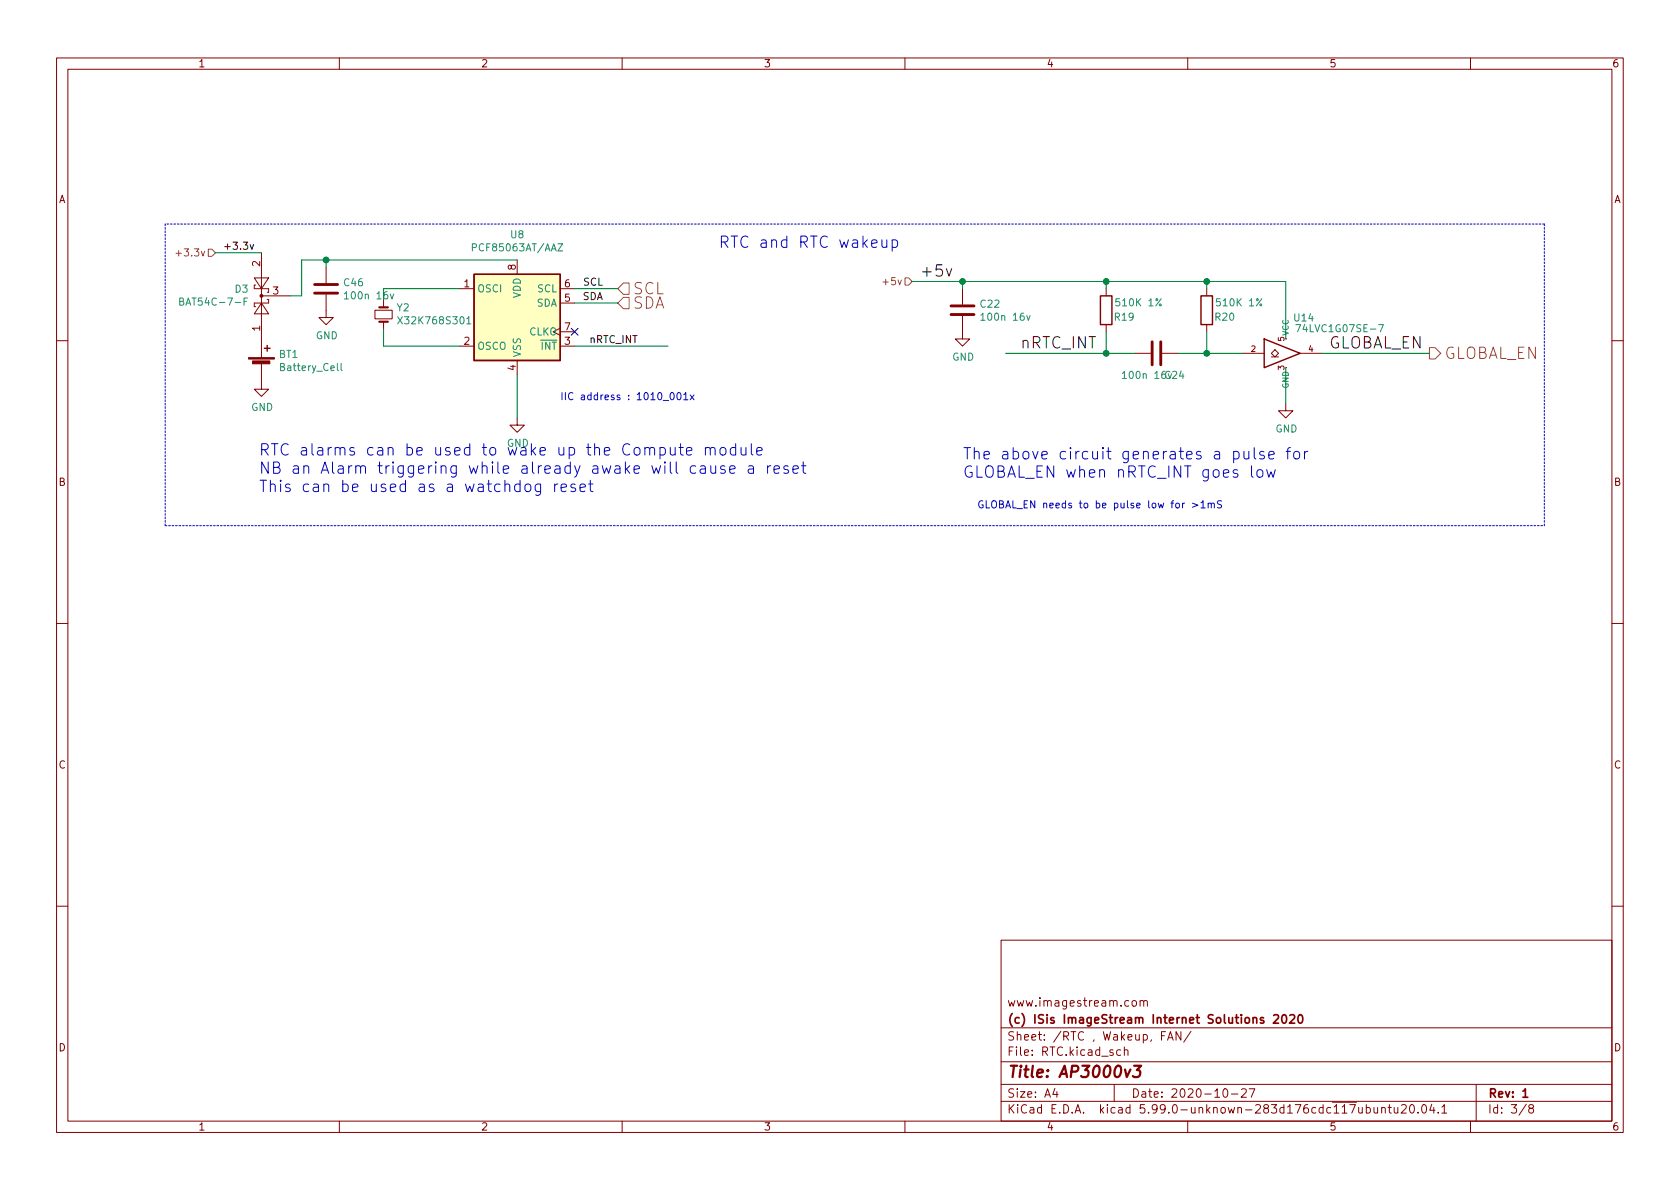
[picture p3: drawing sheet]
(kicad_sch (version 20210126) (generator eeschema)

 (paper "A4")

 (title_block
  (title "AP3000v3")
  (date "2020-10-27")
  (rev "1")
  (company "(c) ISis ImageStream Internet Solutions 2020")
  (comment 1 "www.imagestream.com"))

 (lib_symbols
  (symbol "AP3000:74LVC1G07_copy" (in_bom yes) (on_board yes)
   (property "Reference" "U" (id 0) (at -2.54 3.81 0) (effects (font (size 1.27 1.27))))
   (property "Value" "74LVC1G07_copy" (id 1) (at 0 -3.81 0) (effects (font (size 1.27 1.27))))
   (property "Footprint" "Package_TO_SOT_SMD:SOT-353_SC-70-5" (id 2) (at 0 0 0) (effects (font (size 1.27 1.27)) hide))
   (property "Datasheet" "http://www.ti.com/lit/sg/scyt129e/scyt129e.pdf" (id 3) (at 0 0 0) (effects (font (size 1.27 1.27)) hide))
   (symbol "74LVC1G07_copy_0_1"
    (polyline (pts (xy -2.54 -0.635) (xy -1.27 -0.635)) (stroke (width 0)) (fill (type none)))
    (polyline (pts (xy -3.81 2.54) (xy -3.81 -2.54) (xy 2.54 0) (xy -3.81 2.54)) (stroke (width 0.254)) (fill (type none)))
    (polyline (pts (xy -1.905 0.635) (xy -2.54 0) (xy -1.905 -0.635) (xy -1.27 0) (xy -1.905 0.635)) (stroke (width 0)) (fill (type none))))
   (symbol "74LVC1G07_copy_1_1"
    (pin input line (at -7.62 0 0) (length 3.81) (name "~" (effects (font (size 1.016 1.016)))) (number "2" (effects (font (size 1.016 1.016)))))
    (pin power_in line (at 0 -2.54 270) (length 0) (name "GND" (effects (font (size 1.016 1.016)))) (number "3" (effects (font (size 1.016 1.016)))))
    (pin open_collector line (at 6.35 0 180) (length 3.81) (name "~" (effects (font (size 1.016 1.016)))) (number "4" (effects (font (size 1.016 1.016)))))
    (pin power_in line (at 0 2.54 90) (length 0) (name "VCC" (effects (font (size 1.016 1.016)))) (number "5" (effects (font (size 1.016 1.016)))))))
  (symbol "Device:Battery_Cell" (pin_numbers hide) (pin_names (offset 0) hide) (in_bom yes) (on_board yes)
   (property "Reference" "BT" (id 0) (at 2.54 2.54 0) (effects (font (size 1.27 1.27)) (justify left)))
   (property "Value" "Battery_Cell" (id 1) (at 2.54 0 0) (effects (font (size 1.27 1.27)) (justify left)))
   (property "Footprint" "" (id 2) (at 0 1.524 90) (effects (font (size 1.27 1.27)) hide))
   (property "Datasheet" "~" (id 3) (at 0 1.524 90) (effects (font (size 1.27 1.27)) hide))
   (symbol "Battery_Cell_0_1"
    (rectangle (start -2.286 1.778) (end 2.286 1.524) (stroke (width 0)) (fill (type outline)))
    (rectangle (start -1.5748 1.1938) (end 1.4732 0.6858) (stroke (width 0)) (fill (type outline)))
    (polyline (pts (xy 0 0.762) (xy 0 0)) (stroke (width 0)) (fill (type none)))
    (polyline (pts (xy 0 1.778) (xy 0 2.54)) (stroke (width 0)) (fill (type none)))
    (polyline (pts (xy 0.508 3.429) (xy 1.524 3.429)) (stroke (width 0.254)) (fill (type none)))
    (polyline (pts (xy 1.016 3.937) (xy 1.016 2.921)) (stroke (width 0.254)) (fill (type none))))
   (symbol "Battery_Cell_1_1"
    (pin passive line (at 0 5.08 270) (length 2.54) (name "+" (effects (font (size 1.27 1.27)))) (number "1" (effects (font (size 1.27 1.27)))))
    (pin passive line (at 0 -2.54 90) (length 2.54) (name "-" (effects (font (size 1.27 1.27)))) (number "2" (effects (font (size 1.27 1.27)))))))
  (symbol "Device:C" (pin_numbers hide) (pin_names (offset 0.254)) (in_bom yes) (on_board yes)
   (property "Reference" "C" (id 0) (at 0.635 2.54 0) (effects (font (size 1.27 1.27)) (justify left)))
   (property "Value" "C" (id 1) (at 0.635 -2.54 0) (effects (font (size 1.27 1.27)) (justify left)))
   (property "Footprint" "" (id 2) (at 0.9652 -3.81 0) (effects (font (size 1.27 1.27)) hide))
   (property "Datasheet" "~" (id 3) (at 0 0 0) (effects (font (size 1.27 1.27)) hide))
   (symbol "C_0_1"
    (polyline (pts (xy -2.032 -0.762) (xy 2.032 -0.762)) (stroke (width 0.508)) (fill (type none)))
    (polyline (pts (xy -2.032 0.762) (xy 2.032 0.762)) (stroke (width 0.508)) (fill (type none))))
   (symbol "C_1_1"
    (pin passive line (at 0 3.81 270) (length 2.794) (name "~" (effects (font (size 1.27 1.27)))) (number "1" (effects (font (size 1.27 1.27)))))
    (pin passive line (at 0 -3.81 90) (length 2.794) (name "~" (effects (font (size 1.27 1.27)))) (number "2" (effects (font (size 1.27 1.27)))))))
  (symbol "Device:Crystal_Small" (pin_numbers hide) (pin_names hide) (in_bom yes) (on_board yes)
   (property "Reference" "Y" (id 0) (at 0 2.54 0) (effects (font (size 1.27 1.27))))
   (property "Value" "Crystal_Small" (id 1) (at 0 -2.54 0) (effects (font (size 1.27 1.27))))
   (property "Footprint" "" (id 2) (at 0 0 0) (effects (font (size 1.27 1.27)) hide))
   (property "Datasheet" "~" (id 3) (at 0 0 0) (effects (font (size 1.27 1.27)) hide))
   (symbol "Crystal_Small_0_1"
    (rectangle (start -0.762 -1.524) (end 0.762 1.524) (stroke (width 0)) (fill (type none)))
    (polyline (pts (xy -1.27 -0.762) (xy -1.27 0.762)) (stroke (width 0.381)) (fill (type none)))
    (polyline (pts (xy 1.27 -0.762) (xy 1.27 0.762)) (stroke (width 0.381)) (fill (type none))))
   (symbol "Crystal_Small_1_1"
    (pin passive line (at -2.54 0 0) (length 1.27) (name "1" (effects (font (size 1.27 1.27)))) (number "1" (effects (font (size 1.27 1.27)))))
    (pin passive line (at 2.54 0 180) (length 1.27) (name "2" (effects (font (size 1.27 1.27)))) (number "2" (effects (font (size 1.27 1.27)))))))
  (symbol "Device:R" (pin_numbers hide) (pin_names (offset 0)) (in_bom yes) (on_board yes)
   (property "Reference" "R" (id 0) (at 2.032 0 90) (effects (font (size 1.27 1.27))))
   (property "Value" "R" (id 1) (at 0 0 90) (effects (font (size 1.27 1.27))))
   (property "Footprint" "" (id 2) (at -1.778 0 90) (effects (font (size 1.27 1.27)) hide))
   (property "Datasheet" "~" (id 3) (at 0 0 0) (effects (font (size 1.27 1.27)) hide))
   (symbol "R_0_1"
    (rectangle (start -1.016 -2.54) (end 1.016 2.54) (stroke (width 0.254)) (fill (type none))))
   (symbol "R_1_1"
    (pin passive line (at 0 3.81 270) (length 1.27) (name "~" (effects (font (size 1.27 1.27)))) (number "1" (effects (font (size 1.27 1.27)))))
    (pin passive line (at 0 -3.81 90) (length 1.27) (name "~" (effects (font (size 1.27 1.27)))) (number "2" (effects (font (size 1.27 1.27)))))))
  (symbol "Diode:BAT54C" (in_bom yes) (on_board yes)
   (property "Reference" "D" (id 0) (at 0.635 -3.81 0) (effects (font (size 1.27 1.27)) (justify left)))
   (property "Value" "BAT54C" (id 1) (at -6.35 3.175 0) (effects (font (size 1.27 1.27)) (justify left)))
   (property "Footprint" "Package_TO_SOT_SMD:SOT-23" (id 2) (at 1.905 3.175 0) (effects (font (size 1.27 1.27)) (justify left) hide))
   (property "Datasheet" "http://www.diodes.com/_files/datasheets/ds11005.pdf" (id 3) (at -2.032 0 0) (effects (font (size 1.27 1.27)) hide))
   (symbol "BAT54C_0_1"
    (circle (center 0 0) (radius 0.254) (stroke (width 0)) (fill (type outline)))
    (polyline (pts (xy -1.905 0) (xy 1.905 0)) (stroke (width 0)) (fill (type none)))
    (polyline (pts (xy -1.905 1.27) (xy -1.905 1.016)) (stroke (width 0)) (fill (type none)))
    (polyline (pts (xy -1.27 -1.27) (xy -0.635 -1.27)) (stroke (width 0)) (fill (type none)))
    (polyline (pts (xy -1.27 0) (xy -3.81 0)) (stroke (width 0)) (fill (type none)))
    (polyline (pts (xy -1.27 1.27) (xy -1.905 1.27)) (stroke (width 0)) (fill (type none)))
    (polyline (pts (xy -1.27 1.27) (xy -1.27 -1.27)) (stroke (width 0)) (fill (type none)))
    (polyline (pts (xy -0.635 -1.27) (xy -0.635 -1.016)) (stroke (width 0)) (fill (type none)))
    (polyline (pts (xy 0.635 -1.27) (xy 0.635 -1.016)) (stroke (width 0)) (fill (type none)))
    (polyline (pts (xy 1.27 -1.27) (xy 0.635 -1.27)) (stroke (width 0)) (fill (type none)))
    (polyline (pts (xy 1.27 1.27) (xy 1.27 -1.27)) (stroke (width 0)) (fill (type none)))
    (polyline (pts (xy 1.27 1.27) (xy 1.905 1.27)) (stroke (width 0)) (fill (type none)))
    (polyline (pts (xy 1.905 1.27) (xy 1.905 1.016)) (stroke (width 0)) (fill (type none)))
    (polyline (pts (xy 3.81 0) (xy 1.27 0)) (stroke (width 0)) (fill (type none)))
    (polyline (pts (xy -3.175 -1.27) (xy -3.175 1.27) (xy -1.27 0) (xy -3.175 -1.27)) (stroke (width 0)) (fill (type none)))
    (polyline (pts (xy 3.175 -1.27) (xy 3.175 1.27) (xy 1.27 0) (xy 3.175 -1.27)) (stroke (width 0)) (fill (type none))))
   (symbol "BAT54C_1_1"
    (pin passive line (at -7.62 0 0) (length 3.81) (name "~" (effects (font (size 1.27 1.27)))) (number "1" (effects (font (size 1.27 1.27)))))
    (pin passive line (at 7.62 0 180) (length 3.81) (name "~" (effects (font (size 1.27 1.27)))) (number "2" (effects (font (size 1.27 1.27)))))
    (pin passive line (at 0 -5.08 90) (length 5.08) (name "~" (effects (font (size 1.27 1.27)))) (number "3" (effects (font (size 1.27 1.27)))))))
  (symbol "Timer_RTC:PCF8563T" (in_bom yes) (on_board yes)
   (property "Reference" "U" (id 0) (at -7.62 8.89 0) (effects (font (size 1.27 1.27)) (justify left)))
   (property "Value" "PCF8563T" (id 1) (at 2.54 8.89 0) (effects (font (size 1.27 1.27)) (justify left)))
   (property "Footprint" "Package_SO:SOIC-8_3.9x4.9mm_P1.27mm" (id 2) (at 0 0 0) (effects (font (size 1.27 1.27)) hide))
   (property "Datasheet" "https://assets.nexperia.com/documents/data-sheet/PCF8563.pdf" (id 3) (at 0 0 0) (effects (font (size 1.27 1.27)) hide))
   (symbol "PCF8563T_0_1"
    (rectangle (start -7.62 7.62) (end 7.62 -7.62) (stroke (width 0.254)) (fill (type background))))
   (symbol "PCF8563T_1_1"
    (pin input line (at -10.16 5.08 0) (length 2.54) (name "OSCI" (effects (font (size 1.27 1.27)))) (number "1" (effects (font (size 1.27 1.27)))))
    (pin output line (at -10.16 -5.08 0) (length 2.54) (name "OSCO" (effects (font (size 1.27 1.27)))) (number "2" (effects (font (size 1.27 1.27)))))
    (pin output line (at 10.16 -5.08 180) (length 2.54) (name "~INT~" (effects (font (size 1.27 1.27)))) (number "3" (effects (font (size 1.27 1.27)))))
    (pin power_in line (at 0 -10.16 90) (length 2.54) (name "VSS" (effects (font (size 1.27 1.27)))) (number "4" (effects (font (size 1.27 1.27)))))
    (pin bidirectional line (at 10.16 2.54 180) (length 2.54) (name "SDA" (effects (font (size 1.27 1.27)))) (number "5" (effects (font (size 1.27 1.27)))))
    (pin input line (at 10.16 5.08 180) (length 2.54) (name "SCL" (effects (font (size 1.27 1.27)))) (number "6" (effects (font (size 1.27 1.27)))))
    (pin output clock (at 10.16 -2.54 180) (length 2.54) (name "CLKO" (effects (font (size 1.27 1.27)))) (number "7" (effects (font (size 1.27 1.27)))))
    (pin power_in line (at 0 10.16 270) (length 2.54) (name "VDD" (effects (font (size 1.27 1.27)))) (number "8" (effects (font (size 1.27 1.27)))))))
  (symbol "power:GND" (power) (pin_names (offset 0)) (in_bom yes) (on_board yes)
   (property "Reference" "#PWR" (id 0) (at 0 -6.35 0) (effects (font (size 1.27 1.27)) hide))
   (property "Value" "GND" (id 1) (at 0 -3.81 0) (effects (font (size 1.27 1.27))))
   (property "Footprint" "" (id 2) (at 0 0 0) (effects (font (size 1.27 1.27)) hide))
   (property "Datasheet" "" (id 3) (at 0 0 0) (effects (font (size 1.27 1.27)) hide))
   (symbol "GND_0_1"
    (polyline (pts (xy 0 0) (xy 0 -1.27) (xy 1.27 -1.27) (xy 0 -2.54) (xy -1.27 -1.27) (xy 0 -1.27)) (stroke (width 0)) (fill (type none))))
   (symbol "GND_1_1"
    (pin power_in line (at 0 0 270) (length 0) hide (name "GND" (effects (font (size 1.27 1.27)))) (number "1" (effects (font (size 1.27 1.27))))))))

 (junction (at 57.658 45.72) (diameter 1.016) (color 0 0 0 0))
 (junction (at 170.18 49.53) (diameter 1.016) (color 0 0 0 0))
 (junction (at 195.58 49.53) (diameter 1.016) (color 0 0 0 0))
 (junction (at 195.58 62.23) (diameter 1.016) (color 0 0 0 0))
 (junction (at 213.36 49.53) (diameter 1.016) (color 0 0 0 0))
 (junction (at 213.36 62.23) (diameter 1.016) (color 0 0 0 0))

 (no_connect (at 101.6 58.42))

 (wire (pts (xy 38.1 44.45) (xy 46.228 44.45)) (stroke (width 0) (type solid) (color 0 0 0 0)))
 (wire (pts (xy 51.308 52.07) (xy 53.34 52.07)) (stroke (width 0) (type solid) (color 0 0 0 0)))
 (wire (pts (xy 53.34 45.72) (xy 57.658 45.72)) (stroke (width 0) (type solid) (color 0 0 0 0)))
 (wire (pts (xy 53.34 52.07) (xy 53.34 45.72)) (stroke (width 0) (type solid) (color 0 0 0 0)))
 (wire (pts (xy 57.658 45.72) (xy 57.658 47.0154)) (stroke (width 0) (type solid) (color 0 0 0 0)))
 (wire (pts (xy 57.658 45.72) (xy 91.44 45.72)) (stroke (width 0) (type solid) (color 0 0 0 0)))
 (wire (pts (xy 67.818 50.8) (xy 67.818 52.832)) (stroke (width 0) (type solid) (color 0 0 0 0)))
 (wire (pts (xy 67.818 50.8) (xy 81.28 50.8)) (stroke (width 0) (type solid) (color 0 0 0 0)))
 (wire (pts (xy 67.818 60.96) (xy 67.818 57.912)) (stroke (width 0) (type solid) (color 0 0 0 0)))
 (wire (pts (xy 81.28 60.96) (xy 67.818 60.96)) (stroke (width 0) (type solid) (color 0 0 0 0)))
 (wire (pts (xy 91.44 66.04) (xy 91.44 73.66)) (stroke (width 0) (type solid) (color 0 0 0 0)))
 (wire (pts (xy 101.6 60.96) (xy 118.11 60.96)) (stroke (width 0) (type solid) (color 0 0 0 0)))
 (wire (pts (xy 109.22 50.8) (xy 101.6 50.8)) (stroke (width 0) (type solid) (color 0 0 0 0)))
 (wire (pts (xy 109.22 53.34) (xy 101.6 53.34)) (stroke (width 0) (type solid) (color 0 0 0 0)))
 (wire (pts (xy 161.29 49.53) (xy 170.18 49.53)) (stroke (width 0) (type solid) (color 0 0 0 0)))
 (wire (pts (xy 170.18 49.53) (xy 195.58 49.53)) (stroke (width 0) (type solid) (color 0 0 0 0)))
 (wire (pts (xy 170.18 50.8) (xy 170.18 49.53)) (stroke (width 0) (type solid) (color 0 0 0 0)))
 (wire (pts (xy 177.8 62.23) (xy 195.58 62.23)) (stroke (width 0) (type solid) (color 0 0 0 0)))
 (wire (pts (xy 195.58 49.53) (xy 195.58 50.8)) (stroke (width 0) (type solid) (color 0 0 0 0)))
 (wire (pts (xy 195.58 49.53) (xy 213.36 49.53)) (stroke (width 0) (type solid) (color 0 0 0 0)))
 (wire (pts (xy 195.58 62.23) (xy 195.58 58.42)) (stroke (width 0) (type solid) (color 0 0 0 0)))
 (wire (pts (xy 195.58 62.23) (xy 200.66 62.23)) (stroke (width 0) (type solid) (color 0 0 0 0)))
 (wire (pts (xy 208.28 62.23) (xy 213.36 62.23)) (stroke (width 0) (type solid) (color 0 0 0 0)))
 (wire (pts (xy 213.36 49.53) (xy 213.36 50.8)) (stroke (width 0) (type solid) (color 0 0 0 0)))
 (wire (pts (xy 213.36 49.53) (xy 227.33 49.53)) (stroke (width 0) (type solid) (color 0 0 0 0)))
 (wire (pts (xy 213.36 62.23) (xy 213.36 58.42)) (stroke (width 0) (type solid) (color 0 0 0 0)))
 (wire (pts (xy 213.36 62.23) (xy 219.71 62.23)) (stroke (width 0) (type solid) (color 0 0 0 0)))
 (wire (pts (xy 227.33 49.53) (xy 227.33 59.69)) (stroke (width 0) (type solid) (color 0 0 0 0)))
 (wire (pts (xy 227.33 64.77) (xy 227.33 71.12)) (stroke (width 0) (type solid) (color 0 0 0 0)))
 (wire (pts (xy 233.68 62.23) (xy 252.73 62.23)) (stroke (width 0) (type solid) (color 0 0 0 0)))
 (polyline (pts (xy 29.21 39.37) (xy 29.21 92.71)) (stroke (width 0) (type dash) (color 0 0 0 0)))
 (polyline (pts (xy 29.21 92.71) (xy 273.05 92.71)) (stroke (width 0) (type dash) (color 0 0 0 0)))
 (polyline (pts (xy 273.05 39.37) (xy 29.21 39.37)) (stroke (width 0) (type dash) (color 0 0 0 0)))
 (polyline (pts (xy 273.05 92.71) (xy 273.05 39.37)) (stroke (width 0) (type dash) (color 0 0 0 0)))

 (text "RTC alarms can be used to wake up the Compute module\nNB an Alarm triggering while already awake will cause a reset \nThis can be used as a watchdog reset " (at 45.72 87.63 0) (effects (font (size 2.0066 2.0066)) (justify left bottom)))
 (text "IIC address : 1010_001x" (at 98.9838 71.0438 0) (effects (font (size 1.27 1.27)) (justify left bottom)))
 (text "RTC and RTC wakeup" (at 127 44.45 0) (effects (font (size 2.0066 2.0066)) (justify left bottom)))
 (text "The above circuit generates a pulse for\nGLOBAL_EN when nRTC_INT goes low" (at 170.18 85.09 0) (effects (font (size 2.0066 2.0066)) (justify left bottom)))
 (text "GLOBAL_EN needs to be pulse low for >1mS" (at 172.72 90.17 0) (effects (font (size 1.27 1.27)) (justify left bottom)))

 (label "+3.3v" (at 39.37 44.45 0) (effects (font (size 1.27 1.27)) (justify left bottom)))
 (label "nRTC_INT" (at 104.14 60.96 0) (effects (font (size 1.27 1.27)) (justify left bottom)))
 (label "SCL" (at 106.68 50.8 180) (effects (font (size 1.27 1.27)) (justify right bottom)))
 (label "SDA" (at 106.68 53.34 180) (effects (font (size 1.27 1.27)) (justify right bottom)))
 (label "+5v" (at 162.56 49.53 0) (effects (font (size 2.0066 2.0066)) (justify left bottom)))
 (label "nRTC_INT" (at 180.34 62.23 0) (effects (font (size 2.0066 2.0066)) (justify left bottom)))
 (label "GLOBAL_EN" (at 234.95 62.23 0) (effects (font (size 2.0066 2.0066)) (justify left bottom)))

 (hierarchical_label "+3.3v" (shape input) (at 38.1 44.45 180) (effects (font (size 1.27 1.27)) (justify right)))
 (hierarchical_label "SCL" (shape input) (at 109.22 50.8 0) (effects (font (size 2.0066 2.0066)) (justify left)))
 (hierarchical_label "SDA" (shape input) (at 109.22 53.34 0) (effects (font (size 2.0066 2.0066)) (justify left)))
 (hierarchical_label "+5v" (shape input) (at 161.29 49.53 180) (effects (font (size 1.27 1.27)) (justify right)))
 (hierarchical_label "GLOBAL_EN" (shape output) (at 252.73 62.23 0) (effects (font (size 2.0066 2.0066)) (justify left)))

 (symbol (lib_id "power:GND") (at 46.228 67.31 0) (unit 1) (in_bom yes) (on_board yes)
  (property "Reference" "#PWR030" (id 0) (at 46.228 73.66 0) (effects (font (size 1.27 1.27)) hide))
  (property "Value" "GND" (id 1) (at 46.355 71.7042 0))
  (property "Footprint" "" (id 2) (at 46.228 67.31 0) (effects (font (size 1.27 1.27)) hide))
  (property "Datasheet" "" (id 3) (at 46.228 67.31 0) (effects (font (size 1.27 1.27)) hide)) (pin "1"))

 (symbol (lib_id "power:GND") (at 57.658 54.6354 0) (unit 1) (in_bom yes) (on_board yes)
  (property "Reference" "#PWR03" (id 0) (at 57.658 60.9854 0) (effects (font (size 1.27 1.27)) hide))
  (property "Value" "GND" (id 1) (at 57.785 59.0296 0))
  (property "Footprint" "" (id 2) (at 57.658 54.6354 0) (effects (font (size 1.27 1.27)) hide))
  (property "Datasheet" "" (id 3) (at 57.658 54.6354 0) (effects (font (size 1.27 1.27)) hide)) (pin "1"))

 (symbol (lib_id "power:GND") (at 91.44 73.66 0) (unit 1) (in_bom yes) (on_board yes)
  (property "Reference" "#PWR028" (id 0) (at 91.44 80.01 0) (effects (font (size 1.27 1.27)) hide))
  (property "Value" "GND" (id 1) (at 91.567 78.0542 0))
  (property "Footprint" "" (id 2) (at 91.44 73.66 0) (effects (font (size 1.27 1.27)) hide))
  (property "Datasheet" "" (id 3) (at 91.44 73.66 0) (effects (font (size 1.27 1.27)) hide)) (pin "1"))

 (symbol (lib_id "power:GND") (at 170.18 58.42 0) (unit 1) (in_bom yes) (on_board yes)
  (property "Reference" "#PWR031" (id 0) (at 170.18 64.77 0) (effects (font (size 1.27 1.27)) hide))
  (property "Value" "GND" (id 1) (at 170.307 62.8142 0))
  (property "Footprint" "" (id 2) (at 170.18 58.42 0) (effects (font (size 1.27 1.27)) hide))
  (property "Datasheet" "" (id 3) (at 170.18 58.42 0) (effects (font (size 1.27 1.27)) hide)) (pin "1"))

 (symbol (lib_id "power:GND") (at 227.33 71.12 0) (unit 1) (in_bom yes) (on_board yes)
  (property "Reference" "#PWR034" (id 0) (at 227.33 77.47 0) (effects (font (size 1.27 1.27)) hide))
  (property "Value" "GND" (id 1) (at 227.457 75.5142 0))
  (property "Footprint" "" (id 2) (at 227.33 71.12 0) (effects (font (size 1.27 1.27)) hide))
  (property "Datasheet" "" (id 3) (at 227.33 71.12 0) (effects (font (size 1.27 1.27)) hide)) (pin "1"))

 (symbol (lib_id "Device:Crystal_Small") (at 67.818 55.372 90) (unit 1) (in_bom yes) (on_board yes)
  (property "Reference" "Y2" (id 0) (at 70.0532 54.229 90) (effects (font (size 1.27 1.27)) (justify right)))
  (property "Value" "X32K768S301" (id 1) (at 70.0532 56.515 90) (effects (font (size 1.27 1.27)) (justify right)))
  (property "Footprint" "Crystal:Crystal_SMD_3215-2Pin_3.2x1.5mm" (id 2) (at 67.818 55.372 0) (effects (font (size 1.27 1.27)) hide))
  (property "Datasheet" "~" (id 3) (at 67.818 55.372 0) (effects (font (size 1.27 1.27)) hide))
  (property "Field6" "X32K768S301" (id 4) (at 67.818 55.372 0) (effects (font (size 1.27 1.27)) hide))
  (property "Field7" "AEL" (id 5) (at 67.818 55.372 0) (effects (font (size 1.27 1.27)) hide))
  (property "Part Description" "Crystal 32.768KHz 7pF 20pmm" (id 6) (at 67.818 55.372 0) (effects (font (size 1.27 1.27)) hide))
  (property "PartsBoxID" "ABS07-32.768KHZ-7-T" (id 4) (at 67.818 55.372 0) (effects (font (size 1.27 1.27)) hide)) (pin "1") (pin "2"))

 (symbol (lib_id "Device:R") (at 195.58 54.61 180) (unit 1) (in_bom yes) (on_board yes)
  (property "Reference" "R19" (id 0) (at 198.755 55.88 0))
  (property "Value" "510K 1%" (id 1) (at 201.295 53.34 0))
  (property "Footprint" "Resistor_SMD:R_0603_1608Metric" (id 2) (at 197.358 54.61 90) (effects (font (size 1.27 1.27)) hide))
  (property "Datasheet" "https://fscdn.rohm.com/en/products/databook/datasheet/passive/resistor/chip_resistor/mcr-e.pdf" (id 3) (at 195.58 54.61 0) (effects (font (size 1.27 1.27)) hide))
  (property "Field4" "Farnell" (id 4) (at 195.58 54.61 0) (effects (font (size 1.27 1.27)) hide))
  (property "Field5" "1458807" (id 5) (at 195.58 54.61 0) (effects (font (size 1.27 1.27)) hide))
  (property "Field7" "Rohm" (id 6) (at 195.58 54.61 0) (effects (font (size 1.27 1.27)) hide))
  (property "Field6" "MCR01MZPF5103" (id 7) (at 195.58 54.61 0) (effects (font (size 1.27 1.27)) hide))
  (property "Part Description" "Resistor 510K M1005 1% 63mW" (id 8) (at 195.58 54.61 0) (effects (font (size 1.27 1.27)) hide))
  (property "PartsBoxID" "0603-510K-1%" (id 4) (at 195.58 54.61 0) (effects (font (size 1.27 1.27)) hide)) (pin "1") (pin "2"))

 (symbol (lib_id "Device:R") (at 213.36 54.61 180) (unit 1) (in_bom yes) (on_board yes)
  (property "Reference" "R20" (id 0) (at 216.535 55.88 0))
  (property "Value" "510K 1%" (id 1) (at 219.075 53.34 0))
  (property "Footprint" "Resistor_SMD:R_0603_1608Metric" (id 2) (at 215.138 54.61 90) (effects (font (size 1.27 1.27)) hide))
  (property "Datasheet" "https://fscdn.rohm.com/en/products/databook/datasheet/passive/resistor/chip_resistor/mcr-e.pdf" (id 3) (at 213.36 54.61 0) (effects (font (size 1.27 1.27)) hide))
  (property "Field4" "Farnell" (id 4) (at 213.36 54.61 0) (effects (font (size 1.27 1.27)) hide))
  (property "Field5" "1458807" (id 5) (at 213.36 54.61 0) (effects (font (size 1.27 1.27)) hide))
  (property "Field7" "Rohm" (id 6) (at 213.36 54.61 0) (effects (font (size 1.27 1.27)) hide))
  (property "Field6" "MCR01MZPF5103" (id 7) (at 213.36 54.61 0) (effects (font (size 1.27 1.27)) hide))
  (property "Part Description" "Resistor 510K M1005 1% 63mW" (id 8) (at 213.36 54.61 0) (effects (font (size 1.27 1.27)) hide))
  (property "PartsBoxID" "0603-510K-1%" (id 4) (at 213.36 54.61 0) (effects (font (size 1.27 1.27)) hide)) (pin "1") (pin "2"))

 (symbol (lib_id "Device:Battery_Cell") (at 46.228 64.77 0) (unit 1) (in_bom yes) (on_board yes)
  (property "Reference" "BT1" (id 0) (at 49.2252 62.3316 0) (effects (font (size 1.27 1.27)) (justify left)))
  (property "Value" "Battery_Cell" (id 1) (at 49.2252 64.643 0) (effects (font (size 1.27 1.27)) (justify left)))
  (property "Footprint" "Battery:BatteryHolder_Keystone_3034_1x20mm" (id 2) (at 46.228 63.246 90) (effects (font (size 1.27 1.27)) hide))
  (property "Datasheet" "https://www.keyelco.com/userAssets/file/M65p9.pdf" (id 3) (at 46.228 63.246 90) (effects (font (size 1.27 1.27)) hide))
  (property "Field4" "Digikey" (id 4) (at 46.228 64.77 0) (effects (font (size 1.27 1.27)) hide))
  (property "Field5" "36-3034-ND" (id 5) (at 46.228 64.77 0) (effects (font (size 1.27 1.27)) hide))
  (property "Field6" "3034" (id 6) (at 46.228 64.77 0) (effects (font (size 1.27 1.27)) hide))
  (property "Field7" "Keystone" (id 7) (at 46.228 64.77 0) (effects (font (size 1.27 1.27)) hide))
  (property "Part Description" "	Battery Retainer Coin, 20.0mm 1 Cell SMD (SMT) Tab" (id 8) (at 46.228 64.77 0) (effects (font (size 1.27 1.27)) hide))
  (property "PartsBoxID" "3034" (id 4) (at 46.228 64.77 0) (effects (font (size 1.27 1.27)) hide)) (pin "1") (pin "2"))

 (symbol (lib_id "Device:C") (at 57.658 50.8254 0) (unit 1) (in_bom yes) (on_board yes)
  (property "Reference" "C46" (id 0) (at 60.579 49.657 0) (effects (font (size 1.27 1.27)) (justify left)))
  (property "Value" "100n 16v" (id 1) (at 60.579 51.9684 0) (effects (font (size 1.27 1.27)) (justify left)))
  (property "Footprint" "Capacitor_SMD:C_0603_1608Metric" (id 2) (at 58.6232 54.6354 0) (effects (font (size 1.27 1.27)) hide))
  (property "Datasheet" "https://search.murata.co.jp/Ceramy/image/img/A01X/G101/ENG/GRM155R71C104KA88-01.pdf" (id 3) (at 57.658 50.8254 0) (effects (font (size 1.27 1.27)) hide))
  (property "Field4" "Farnell" (id 4) (at 57.658 50.8254 0) (effects (font (size 1.27 1.27)) hide))
  (property "Field5" "2611911" (id 5) (at 57.658 50.8254 0) (effects (font (size 1.27 1.27)) hide))
  (property "Field6" "RM EMK105 B7104KV-F" (id 6) (at 57.658 50.8254 0) (effects (font (size 1.27 1.27)) hide))
  (property "Field7" "TAIYO YUDEN EUROPE GMBH" (id 7) (at 57.658 50.8254 0) (effects (font (size 1.27 1.27)) hide))
  (property "Part Description" "	0.1uF 10% 16V Ceramic Capacitor X7R 0402 (1005 Metric)" (id 8) (at 57.658 50.8254 0) (effects (font (size 1.27 1.27)) hide))
  (property "Field8" "110091611" (id 9) (at 57.658 50.8254 0) (effects (font (size 1.27 1.27)) hide))
  (property "PartsBoxID" "0603-100nF-X7R-16V" (id 4) (at 57.658 50.8254 0) (effects (font (size 1.27 1.27)) hide)) (pin "1") (pin "2"))

 (symbol (lib_id "Device:C") (at 170.18 54.61 0) (unit 1) (in_bom yes) (on_board yes)
  (property "Reference" "C22" (id 0) (at 173.101 53.4416 0) (effects (font (size 1.27 1.27)) (justify left)))
  (property "Value" "100n 16v" (id 1) (at 173.101 55.753 0) (effects (font (size 1.27 1.27)) (justify left)))
  (property "Footprint" "Capacitor_SMD:C_0603_1608Metric" (id 2) (at 171.1452 58.42 0) (effects (font (size 1.27 1.27)) hide))
  (property "Datasheet" "https://search.murata.co.jp/Ceramy/image/img/A01X/G101/ENG/GRM155R71C104KA88-01.pdf" (id 3) (at 170.18 54.61 0) (effects (font (size 1.27 1.27)) hide))
  (property "Field4" "Farnell" (id 4) (at 170.18 54.61 0) (effects (font (size 1.27 1.27)) hide))
  (property "Field5" "2611911" (id 5) (at 170.18 54.61 0) (effects (font (size 1.27 1.27)) hide))
  (property "Field6" "RM EMK105 B7104KV-F" (id 6) (at 170.18 54.61 0) (effects (font (size 1.27 1.27)) hide))
  (property "Field7" "TAIYO YUDEN EUROPE GMBH" (id 7) (at 170.18 54.61 0) (effects (font (size 1.27 1.27)) hide))
  (property "Part Description" "	0.1uF 10% 16V Ceramic Capacitor X7R 0402 (1005 Metric)" (id 8) (at 170.18 54.61 0) (effects (font (size 1.27 1.27)) hide))
  (property "Field8" "110091611" (id 9) (at 170.18 54.61 0) (effects (font (size 1.27 1.27)) hide))
  (property "PartsBoxID" "0603-100nF-X7R-16V" (id 4) (at 170.18 54.61 0) (effects (font (size 1.27 1.27)) hide)) (pin "1") (pin "2"))

 (symbol (lib_id "Device:C") (at 204.47 62.23 270) (unit 1) (in_bom yes) (on_board yes)
  (property "Reference" "C24" (id 0) (at 205.74 66.04 90) (effects (font (size 1.27 1.27)) (justify left)))
  (property "Value" "100n 16v" (id 1) (at 198.12 66.04 90) (effects (font (size 1.27 1.27)) (justify left)))
  (property "Footprint" "Capacitor_SMD:C_0603_1608Metric" (id 2) (at 200.66 63.1952 0) (effects (font (size 1.27 1.27)) hide))
  (property "Datasheet" "https://search.murata.co.jp/Ceramy/image/img/A01X/G101/ENG/GRM155R71C104KA88-01.pdf" (id 3) (at 204.47 62.23 0) (effects (font (size 1.27 1.27)) hide))
  (property "Field4" "Farnell" (id 4) (at 204.47 62.23 0) (effects (font (size 1.27 1.27)) hide))
  (property "Field5" "2611911" (id 5) (at 204.47 62.23 0) (effects (font (size 1.27 1.27)) hide))
  (property "Field6" "RM EMK105 B7104KV-F" (id 6) (at 204.47 62.23 0) (effects (font (size 1.27 1.27)) hide))
  (property "Field7" "TAIYO YUDEN EUROPE GMBH" (id 7) (at 204.47 62.23 0) (effects (font (size 1.27 1.27)) hide))
  (property "Part Description" "	0.1uF 10% 16V Ceramic Capacitor X7R 0402 (1005 Metric)" (id 8) (at 204.47 62.23 0) (effects (font (size 1.27 1.27)) hide))
  (property "Field8" "110091611" (id 9) (at 204.47 62.23 0) (effects (font (size 1.27 1.27)) hide))
  (property "PartsBoxID" "0603-100nF-X7R-16V" (id 4) (at 204.47 62.23 0) (effects (font (size 1.27 1.27)) hide)) (pin "1") (pin "2"))

 (symbol (lib_id "Diode:BAT54C") (at 46.228 52.07 90) (unit 1) (in_bom yes) (on_board yes)
  (property "Reference" "D3" (id 0) (at 44.0182 50.927 90) (effects (font (size 1.27 1.27)) (justify left)))
  (property "Value" "BAT54C-7-F" (id 1) (at 44.0182 53.213 90) (effects (font (size 1.27 1.27)) (justify left)))
  (property "Footprint" "Package_TO_SOT_SMD:SOT-23" (id 2) (at 43.053 50.165 0) (effects (font (size 1.27 1.27)) (justify left) hide))
  (property "Datasheet" "http://www.farnell.com/datasheets/2861240.pdf?_ga=2.129831176.54358802.1587372871-1787849031.1568210898&_gac=1.175311126.1587399424.EAIaIQobChMInOvF07P36AIVw7HtCh0NWwCeEAAYAyAAEgI0YfD_BwE" (id 3) (at 46.228 54.102 0) (effects (font (size 1.27 1.27)) hide))
  (property "Field4" "Farnell" (id 4) (at 46.228 52.07 0) (effects (font (size 1.27 1.27)) hide))
  (property "Field5" "2306010" (id 5) (at 46.228 52.07 0) (effects (font (size 1.27 1.27)) hide))
  (property "Field6" "BAT54C-7-F" (id 6) (at 46.228 52.07 0) (effects (font (size 1.27 1.27)) hide))
  (property "Field7" "Rohm" (id 7) (at 46.228 52.07 0) (effects (font (size 1.27 1.27)) hide))
  (property "Part Description" "Diode Array 1 Pair Common Cathode Schottky 30V 200mA (DC) Surface Mount TO-236-3, SC-59, SOT-23-3" (id 8) (at 46.228 52.07 0) (effects (font (size 1.27 1.27)) hide))
  (property "PartsBoxID" "BAT54C-7-F" (id 4) (at 46.228 52.07 0) (effects (font (size 1.27 1.27)) hide)) (pin "1") (pin "2") (pin "3"))

 (symbol (lib_id "AP3000:74LVC1G07_copy") (at 227.33 62.23 0) (unit 1) (in_bom yes) (on_board yes)
  (property "Reference" "U14" (id 0) (at 230.505 55.88 0))
  (property "Value" "74LVC1G07SE-7" (id 1) (at 236.855 57.785 0))
  (property "Footprint" "Package_TO_SOT_SMD:SOT-353_SC-70-5" (id 2) (at 227.33 62.23 0) (effects (font (size 1.27 1.27)) hide))
  (property "Datasheet" "https://www.diodes.com/assets/Datasheets/74LVC1G07.pdf" (id 3) (at 227.33 62.23 0) (effects (font (size 1.27 1.27)) hide))
  (property "Field4" "Farnell" (id 4) (at 227.33 62.23 0) (effects (font (size 1.27 1.27)) hide))
  (property "Field5" "2425492" (id 5) (at 227.33 62.23 0) (effects (font (size 1.27 1.27)) hide))
  (property "Field6" "74LVC1G07SE-7" (id 6) (at 227.33 62.23 0) (effects (font (size 1.27 1.27)) hide))
  (property "Field7" "Diodes" (id 7) (at 227.33 62.23 0) (effects (font (size 1.27 1.27)) hide))
  (property "Part Description" "Buffer, Non-Inverting 1 Element 1 Bit per Element Open Drain Output SOT-353" (id 8) (at 227.33 62.23 0) (effects (font (size 1.27 1.27)) hide))
  (property "PartsBoxID" "74LVC1G07SE-7" (id 4) (at 227.33 62.23 0) (effects (font (size 1.27 1.27)) hide)) (pin "2") (pin "3") (pin "4") (pin "5"))

 (symbol (lib_id "Timer_RTC:PCF8563T") (at 91.44 55.88 0) (unit 1) (in_bom yes) (on_board yes)
  (property "Reference" "U8" (id 0) (at 91.44 41.1734 0))
  (property "Value" "PCF85063AT/AAZ" (id 1) (at 91.44 43.4848 0))
  (property "Footprint" "Package_SO:SOIC-8_3.9x4.9mm_P1.27mm" (id 2) (at 91.44 55.88 0) (effects (font (size 1.27 1.27)) hide))
  (property "Datasheet" "https://www.nxp.com/docs/en/data-sheet/PCF85063A.pdf" (id 3) (at 91.44 55.88 0) (effects (font (size 1.27 1.27)) hide))
  (property "Field4" "Farnell" (id 4) (at 91.44 55.88 0) (effects (font (size 1.27 1.27)) hide))
  (property "Field5" "2890042" (id 5) (at 91.44 55.88 0) (effects (font (size 1.27 1.27)) hide))
  (property "Field7" "NXP" (id 6) (at 91.44 55.88 0) (effects (font (size 1.27 1.27)) hide))
  (property "Field6" "PCF85063AT/AAZ" (id 7) (at 91.44 55.88 0) (effects (font (size 1.27 1.27)) hide))
  (property "Part Description" "Real Time Clock (RTC) IC Clock/Calendar I²C, 2-Wire Serial 8-SOIC (0.154\", 3.90mm Width)" (id 8) (at 91.44 55.88 0) (effects (font (size 1.27 1.27)) hide))
  (property "PartsBoxID" "PCF85063AT/AY" (id 4) (at 91.44 55.88 0) (effects (font (size 1.27 1.27)) hide)) (pin "1") (pin "2") (pin "3") (pin "4") (pin "5") (pin "6") (pin "7") (pin "8")))
